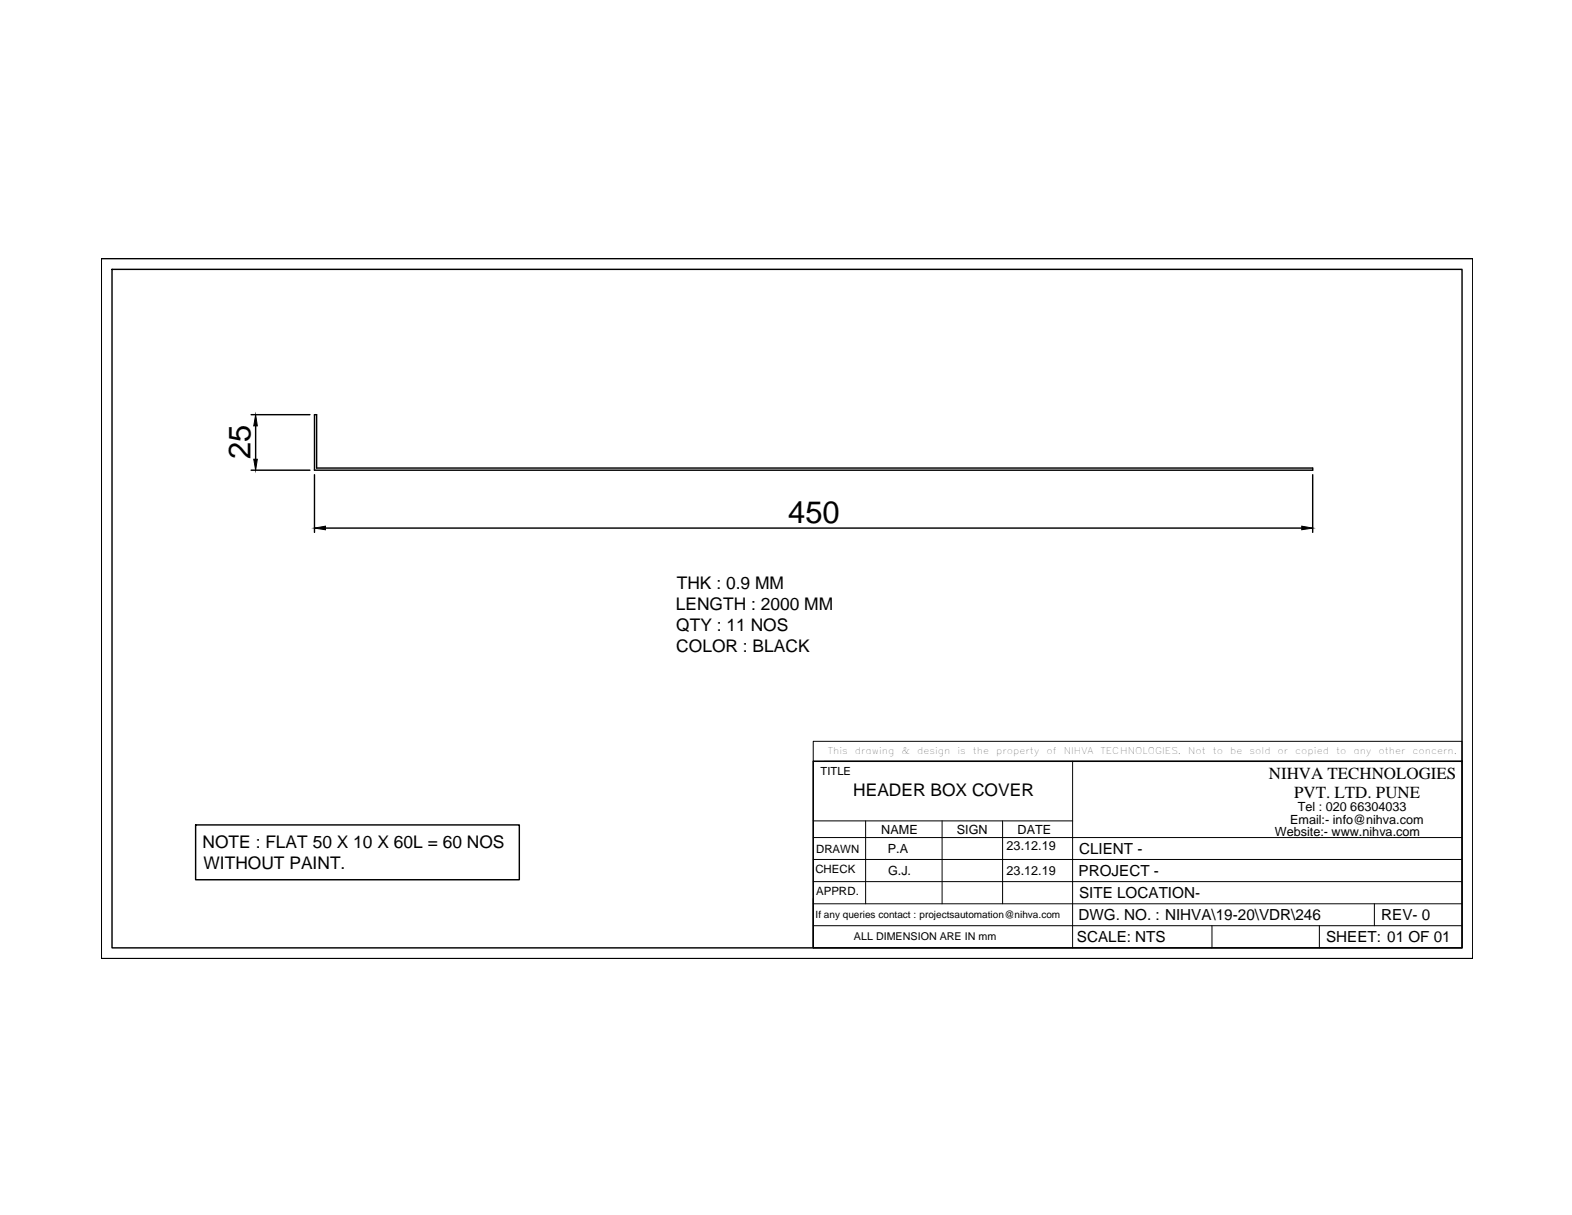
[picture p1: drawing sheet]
<svg xmlns="http://www.w3.org/2000/svg" width="279mm" height="216mm" viewBox="0 0 279 216" stroke-linecap="round" stroke-linejoin="round" font-family="sans-serif">
<!-- layer: 0 -->
<path d="M18 46h243.8v124.3h-243.8zM19.9 47.9h240v120.5h-240zM44.6 73.7h10.5M45.4 75.7v5.9M55.9 73.7h.4v9.5h177v.4h-177.4zM44.6 83.6h10.5M55.9 84.4v10.2M57.8 93.8h173.6M233.3 84.4v10.2M144.5 135.3h115.4v33.1h-115.4zM34.8 146.6h57.5v9.7h-57.5z" fill="none" stroke="#000" stroke-width=".25"/>
<path d="M45.4 73.7l.3 2h-.6zM45.1 81.6h.6l-.3 2zM55.9 93.8l1.9-.3v.6zM231.4 93.5l1.9 .3-1.9 .3z" fill="#000" stroke="#000" stroke-width=".18"/>
<g fill="none" stroke="#000" stroke-width=".18">
<path d="M144.5 131.7h115.4v3.6h-115.4zM144.5 135.3v33.1M146.5 135.3h113.4M190.6 135.3v33.1M144.5 156.7h115.4M144.5 152.7h115.4M144.5 148.8h115.4M144.5 145.9h46.1M153.9 145.9v14.7M167.4 145.9v14.7M178.2 145.9v14.7M144.5 160.6h115.4"/>
<path d="M144.5 164.5h115.4M215.4 164.5v3.9M234.5 164.5v3.9M244.3 160.6v3.9"/>
</g>
<g font-size="5.5">
<text x="44.5" y="81.6" transform="rotate(-90 44.5 81.6)">25</text>
<text x="140.1" y="92.9">450</text>
</g>
<g font-size="3.1">
<text x="120.3" y="104.6">THK : 0.9 MM</text>
<text x="120.1" y="108.3">LENGTH : 2000 MM</text>
<text x="120.2" y="112.1">QTY : 11 NOS</text>
<text x="120.2" y="115.8">COLOR : BLACK</text>
<text x="151.7" y="141.4">HEADER BOX COVER</text>
<text x="36" y="150.7">NOTE : FLAT 50 X 10 X 60L = 60 NOS</text>
<text x="36.2" y="154.4">WITHOUT PAINT.</text>
</g>
<g font-size="3">
<text x="225.5" y="138.5">NIHVA TECHNOLOGIES</text>
<text x="230" y="141.9">PVT. LTD. PUNE</text>
</g>
<g font-size="2.7">
<text x="191.7" y="155.6">PROJECT -</text>
<text x="191.8" y="151.7">CLIENT -</text>
<text x="191.8" y="159.6">SITE LOCATION-</text>
<text x="191.4" y="167.4">SCALE: NTS</text>
<text x="191.7" y="163.5">DWG. NO. : NIHVA\19-20\VDR\246</text>
<text x="235.7" y="167.4">SHEET: 01 OF 01</text>
<text x="245.5" y="163.4">REV- 0</text>
</g>
<g font-size="2.2">
<text x="156.6" y="148.2">NAME</text>
<text x="170.1" y="148.2">SIGN</text>
<text x="180.9" y="148.2">DATE</text>
<text x="226.6" y="148.5">Website:- www.nihva.com</text>
<text x="229.3" y="146.5">Email:- info@nihva.com</text>
<text x="230.6" y="144.2">Tel : 020 66304033</text>
<text x="157.8" y="151.6">P.A</text>
<text x="157.8" y="155.5">G.J.</text>
<text x="178.9" y="151">23.12.19</text>
<text x="178.9" y="155.4">23.12.19</text>
</g>
<g font-size="2">
<text x="145.9" y="137.8">TITLE</text>
<text x="144.9" y="155.1">CHECK</text>
<text x="145" y="151.6">DRAWN</text>
<text x="145" y="159">APPRD.</text>
</g>
<text font-size="1.9" x="151.8" y="167.1">ALL DIMENSION ARE IN mm</text>
<text font-size="1.8" x="145" y="163.1">If any queries contact : projectsautomation@nihva.com</text>
<g font-size="1.7">
<text x="147.1" y="133.9">This</text>
<text x="151.9" y="133.9">drawing</text>
<text x="160.2" y="133.9">&amp;</text>
<text x="163" y="133.9">design</text>
<text x="170.2" y="133.9">is</text>
<text x="172.9" y="133.9">the</text>
<text x="177.1" y="133.9">property</text>
<text x="186" y="133.9">of</text>
<text x="189.1" y="133.9">NIHVA</text>
<text x="195.6" y="133.9">TECHNOLOGIES.</text>
<text x="211.2" y="133.9">Not</text>
<text x="215.6" y="133.9">to</text>
<text x="218.7" y="133.9">be</text>
<text x="222.1" y="133.9">sold</text>
<text x="227.1" y="133.9">or</text>
<text x="230.2" y="133.9">copied</text>
<text x="237.5" y="133.9">to</text>
<text x="240.5" y="133.9">any</text>
<text x="245" y="133.9">other</text>
<text x="251" y="133.9">concern.</text>
</g>
</svg>
